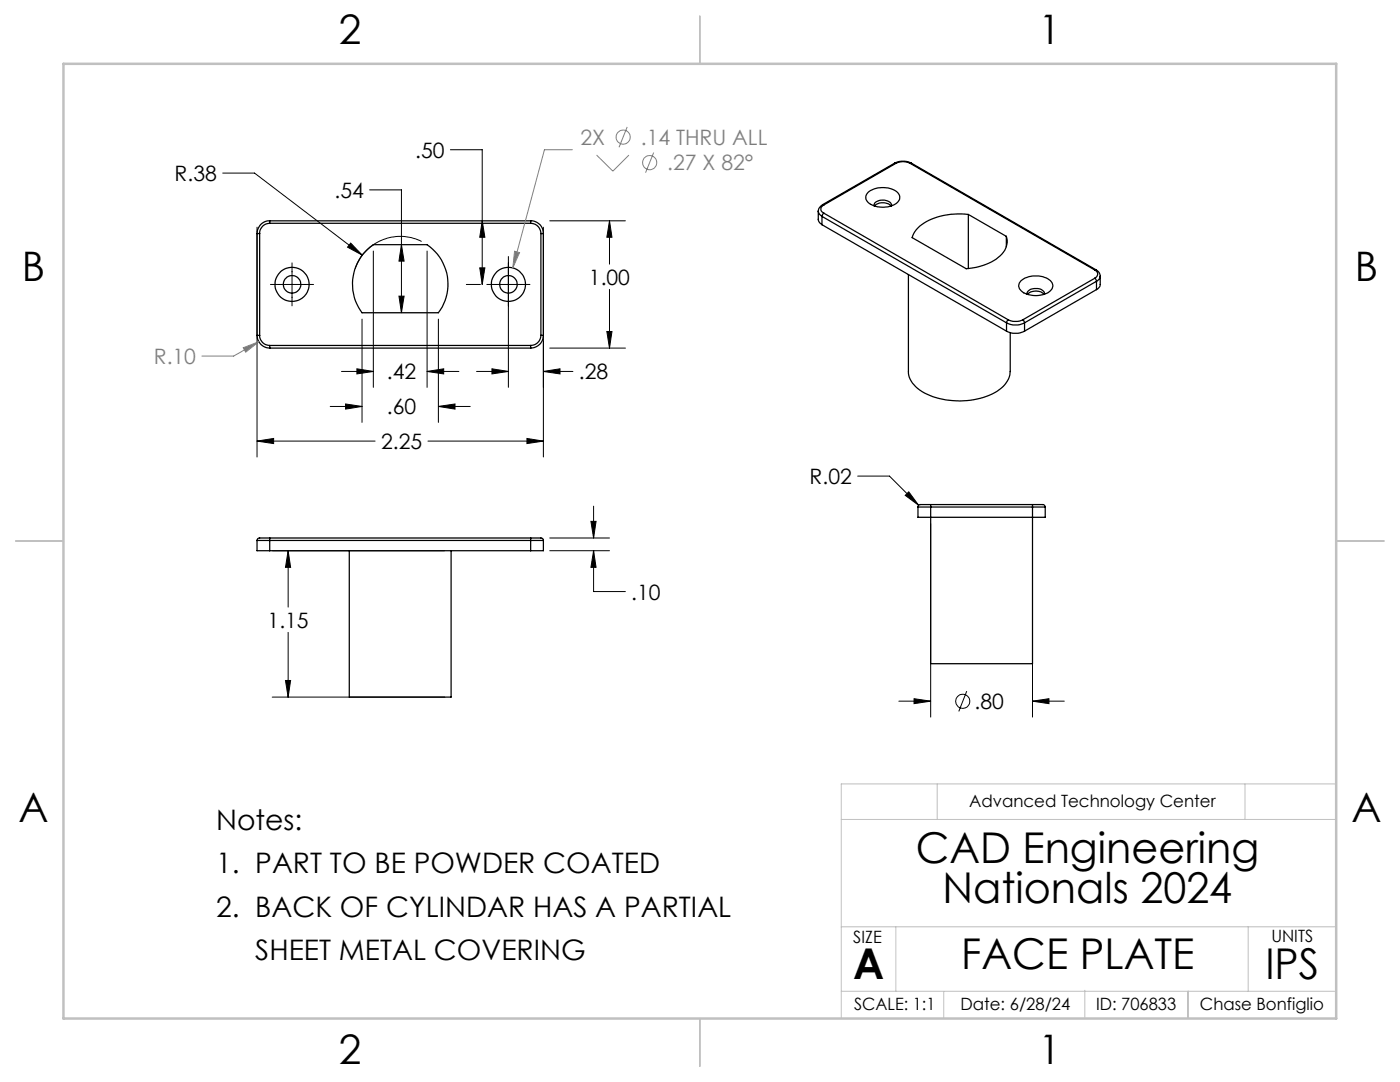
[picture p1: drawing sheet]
<svg xmlns="http://www.w3.org/2000/svg" width="279mm" height="216mm" viewBox="0 0 279 216" stroke-linecap="round" stroke-linejoin="round" font-family="sans-serif">
<g fill="none" stroke="#000" stroke-width=".25">
<path d="M173.2 38.4a4.8 4.8 0 0 1 6.1 .2 1.48 1.48 0 0 1-1 2.3 4.9 4.9 0 0 1-5.2-.7 1.29 1.29 0 0 1 .1-1.8zM178.5 32.6a3.8 3.8 0 0 1 3.4 0M178.5 32.6h.3M178.5 32.6l-14.4 8.3M178.8 32.6a3.1 3.1 0 0 1 2.8 0M178.8 32.6l-14.4 8.3M181.6 32.6l36.9 21.3M181.9 32.6h-.3M181.9 32.6l36.8 21.2M51.3 46.6h.5M51.3 46.6v20.3M51.8 46.6v20.3"/>
<path d="M53.8 44.1v.5M53.8 44.6a1.99 1.99 0 0 0-2 2M53.8 44.1a2.51 2.51 0 0 0-2.5 2.5M53.8 44.6h52.1M53.8 44.1h52.1M72.9 50.2l1.6-1.4h10.7a9.5 9.5 0 0 1 2.3 13.6h-15.3a9.5 9.5 0 0 1 .7-12.2zM105.9 44.1v.5M105.9 44.6a2.05 2.05 0 0 1 2.1 2M105.9 44.1a2.51 2.51 0 0 1 2.5 2.5M108 46.6h.4M108 46.6v20.3M108.4 46.6v20.3"/>
<path d="M163.3 42.1v1.8l.2 .4 .5 .5M163.3 42.1l.2 .6 .5 .5M164 43.2l36.9 21.2M164 43.2v1.6M164 44.8l36.9 21.3M164.1 40.9l-.6 .6-.2 .6M164.1 40.9h.3M164.4 40.9a.87 .87 0 0 0-.6 .8 .87 .87 0 0 0 .6 .8M164.4 42.5l-.4 .7M164.4 42.5l36.8 21.3M174.4 41.1a1.38 1.38 0 0 1 1.8-1.2 1.36 1.36 0 0 1 1.7 1.2M174.5 41.1a2.48 2.48 0 0 1 3.3 0"/>
<path d="M181.3 54.8v19.3a5.2 5.2 0 0 0 3.2 4.3 15.6 15.6 0 0 0 14.9-.6 4.7 4.7 0 0 0 2.2-3.7v-7.7M193.3 42.8a12.8 12.8 0 0 0-10.1 2.7l-.8 1.1-.4 .8 10.8 6.2a10.1 10.1 0 0 0 7.7-3.6l.5-1.6-.2-1.2M193.3 42.8l7.5 4.4M193.3 42.8v10.8M200.8 47.2v2M203.8 56a4.9 4.9 0 0 1 6 .2 1.51 1.51 0 0 1-1 2.4 4.8 4.8 0 0 1-5.2-.8 1.25 1.25 0 0 1 .2-1.8zM205 58.7a1.38 1.38 0 0 1 1.8-1.1 1.42 1.42 0 0 1 1.7 1.1M205.1 58.7a2.4 2.4 0 0 1 3.3 0M218.5 53.9a.87 .87 0 0 1 .6 .8 .87 .87 0 0 1-.6 .8M218.5 55.5l.3 .6M218.5 55.5l-14.4 8.3M218.7 53.8a1.45 1.45 0 0 1 .9 1.3"/>
<path d="M218.7 53.8l-.2 .1M218.8 56.1l-14.3 8.3M218.8 56.1v1.7M218.8 57.8l-14.3 8.3M219.6 55.1l-.1 2-.7 .7M219.6 55.1l-.2 .5-.6 .5M51.3 66.9h.5M51.3 66.9a2.58 2.58 0 0 0 2.5 2.6M51.8 66.9a1.99 1.99 0 0 0 2 2M53.8 68.9v.6M53.8 68.9h52.1M53.8 69.5h52.1"/>
<path d="M105.9 68.9v.6M108 66.9a2.05 2.05 0 0 1-2.1 2M108 66.9h.4M108.4 66.9a2.51 2.51 0 0 1-2.5 2.6M200.9 64.4a4 4 0 0 0 3.6 0M200.9 66.1a4 4 0 0 0 3.6 0M200.9 64.4v1.7M201.2 63.8l-.3 .6M201.2 63.8a3.5 3.5 0 0 0 2.9 0M204.1 63.8l.4 .6M204.5 64.4v1.7M51.3 107.8h2.5"/>
<path d="M51.3 107.8v2.1h2.5M53.8 107.4h-2a.49 .49 0 0 0-.5 .4M53.8 107.4v.4M53.8 109.9h52.1M53.8 107.8v2.1M53.8 107.8h52.1M53.8 107.4h52.1M69.7 109.9v29.2h20.3v-29.2M105.9 107.8h2.5M105.9 107.4v.4M105.9 107.4h2.2l.3 .2v.2M105.9 107.8v2.1"/>
<path d="M108.4 107.8v2.1h-2.5M183.2 101.2v2h25.4v-2M183.2 101.2h2.5M185.7 100.7v.5M185.7 100.7h-2.1l-.3 .2-.1 .3M185.7 101.2v31.2h20.4v-31.2M185.7 101.2h20.4M185.7 100.7h20.4M206.1 100.7h2a.49 .49 0 0 1 .5 .5M206.1 101.2h2.5M206.1 100.7v.5"/>
<circle cx="58.3" cy="56.7" r="1.76"/>
<circle cx="58.3" cy="56.7" r="3.4"/>
<circle cx="101.5" cy="56.7" r="1.76"/>
<circle cx="101.5" cy="56.7" r="3.4"/>
</g>
<g fill="none" stroke="#808080" stroke-width=".2">
<path d="M114.2 29.9h-5.5l-6.4 23.5M119.1 30.9l3.2 3.2 3.2-3.2M125.2 25.3l-1.7 4.1M130.5 30.4l-1.7 4.1M102.7 50.1l1 .3-1.4 3zM48.5 69.4l3.1-1.2-2.6 2.1zM51.6 68.2l-5 2.8h-6.3"/>
<circle cx="124.4" cy="27.3" r="1.4"/>
<circle cx="129.6" cy="32.4" r="1.41"/>
</g>
<g fill="none" stroke="#000" stroke-width=".2">
<path d="M44.4 34.5h6.4l21.5 16.4M73.8 37.9h6.3v24.5M89.9 29.9h6.3v26.9M51.3 45.3v45.9M54 56.8h8.6M58.3 52.5v8.5M70 48.5l2.3 2.4-2.9-1.6zM74.5 50.1v27.2M79.6 59.1h1l-.5 3.3zM80.1 48.8l.5 3.3h-1zM84.1 48.2a9.5 9.5 0 0 0-13.2 5.4M85.2 50.1v27.2"/>
<path d="M93.1 56.8h2.8M95.7 53.4h1.1l-.6 3.4zM96.2 44.1l.6 3.2h-1.1zM97.2 56.8h8.6M101.5 51.2v26.1M108.4 45.3v45.9M109.7 44.1h15.1M121.6 44.1l.5 3.2h-1zM121.6 44.1v8.6M121.6 57.7v11.8M68.2 74.1h6.3M71.2 73.6l3.3 .5-3.3 .5z"/>
<path d="M72.2 63.7v20.6M85.2 74.1l3.3-.5v1zM85.2 74.1h6.4M87.5 63.7v20.6M95.1 74.1h6.4M98.2 73.6l3.3 .5-3.3 .5zM108.4 74.1l3.4-.5v1zM108.4 74.1h5.9M109.7 69.5h15.1M121.1 66.1h1l-.5 3.4zM51.3 88h23.6M51.3 88l3.3-.5v1z"/>
<path d="M65.9 81.1h6.3M69 80.6l3.2 .5-3.2 .5zM85.4 88h23M87.5 81.1l3.3-.5v1zM87.5 81.1h6.3M105.2 87.5l3.2 .5-3.2 .5zM171.2 95h6.3l5.8 5.8M180.7 98.8l.7-.7 1.9 2.7zM54.3 109.9h34.5M57.5 109.9l.5 3.3h-1zM57.5 109.9v11.2M109.7 109.9h11.9"/>
<path d="M109.7 107.4h11.9M117.9 104h1.1l-.5 3.4zM118.5 109.9l.5 3.3h-1.1zM118.5 109.9v8.1h6.3M118.5 101v6.4M185.7 104.5v38.6M206.1 104.5v38.6M54.3 139.1h34.5M57 135.8h1l-.5 3.3zM57.5 126.2v12.9M179.4 139.9h6.3M182.4 139.4l3.3 .5-3.3 .5z"/>
<path d="M192.9 137.9l-1.6 4.1M206.1 139.9l3.2-.5v1zM206.1 139.9h6.3"/>
<circle cx="192.1" cy="139.9" r="1.41"/>
</g>
<path d="M187 156.4v7.1M248.5 156.4v7.1M266.7 156.4h-98.8v46.8M167.9 163.5h98.8M167.9 197.8h98.8M167.9 184.9h98.8M178.8 184.9v12.9M188.3 197.8v5.4M216.5 197.6v5.4M237 197.8v5.4M237.1 197.7v5.5M249.1 184.9v12.9" fill="none" stroke="#c0c0c0" stroke-width=".2"/>
<path d="M139.7 3.2v9.5M3.1 107.9h9.6M266.7 107.9h9.5M139.7 203.2v9.6" fill="none" stroke="#c0c0c0" stroke-width=".25"/>
<path d="M12.7 12.7h254v190.5h-254z" fill="none" stroke="#c0c0c0" stroke-width=".5"/>
<path d="M118.5 109.9l.5 3.3h-1.1zM117.9 104h1.1l-.5 3.4zM57.5 109.9l.5 3.3h-1zM57 135.8h1l-.5 3.3zM51.3 88l3.3-.5v1zM105.2 87.5l3.2 .5-3.2 .5zM121.6 44.1l.5 3.2h-1zM121.1 66.1h1l-.5 3.4zM98.2 73.6l3.3 .5-3.3 .5zM108.4 74.1l3.4-.5v1zM95.7 53.4h1.1l-.6 3.4zM96.2 44.1l.6 3.2h-1.1zM85.2 74.1l3.3-.5v1zM71.2 73.6l3.3 .5-3.3 .5zM87.5 81.1l3.3-.5v1zM69 80.6l3.2 .5-3.2 .5zM70 48.5l-.6 .8 2.9 1.6zM79.6 59.1h1l-.5 3.3zM80.1 48.8l.5 3.3h-1zM206.1 139.9l3.2-.5v1zM182.4 139.4l3.3 .5-3.3 .5zM181.4 98.1l-.7 .7 2.6 2z" fill="#000"/>
<path d="M48.5 69.4l.5 .9 2.6-2.1zM102.7 50.1l-.4 3.3 1.4-3z" fill="#808080"/>
<g font-size="8.5">
<text x="182.7" y="172.1">CAD Engineering</text>
<text x="188.1" y="180.2">Nationals 2024</text>
<text x="170.3" y="195.4">A</text>
<text x="191.8" y="193.4">FACE PLATE</text>
<text x="252.5" y="195.4">IPS</text>
</g>
<g font-size="8.1">
<text x="67.6" y="8.9">2</text>
<text x="207.3" y="8.9">1</text>
<text x="4.4" y="56.2">B</text>
<text x="270.4" y="56.2">B</text>
<text x="3.7" y="164.1">A</text>
<text x="269.7" y="164.1">A</text>
<text x="67.6" y="212.4">2</text>
<text x="207.3" y="212.4">1</text>
</g>
<g font-size="5.6">
<text x="43.1" y="165.6">Notes:</text>
<text x="43.1" y="174.2">1. PART TO BE POWDER COATED</text>
<text x="43.1" y="182.9">2. BACK OF CYLINDAR HAS A PARTIAL</text>
<text x="50.9" y="191.5">SHEET METAL COVERING</text>
</g>
<g font-size="4.2" fill="#808080">
<text x="115.8" y="28.9">2X</text>
<text x="127.9" y="28.9">.14 THRU ALL</text>
<text x="133.2" y="34">.27 X 82°</text>
<text x="30.7" y="72.6">R.10</text>
</g>
<g font-size="4.2">
<text x="82.9" y="31.5">.50</text>
<text x="34.8" y="36.1">R.38</text>
<text x="66.8" y="39.5">.54</text>
<text x="117.5" y="56.8">1.00</text>
<text x="77.2" y="75.7">.42</text>
<text x="115.5" y="75.7">.28</text>
<text x="77.2" y="82.7">.60</text>
<text x="76" y="89.6">2.25</text>
<text x="161.6" y="96.6">R.02</text>
<text x="126" y="119.6">.10</text>
<text x="53.4" y="125.3">1.15</text>
<text x="194.5" y="141.5">.80</text>
</g>
<g font-size="3.4">
<text x="193.4" y="161">Advanced Technology Center</text>
<text x="170.3" y="188.1">SIZE</text>
<text x="253.7" y="188">UNITS</text>
<text x="170.4" y="201.5">SCALE: 1:1</text>
<text x="191.7" y="201.5">Date: 6/28/24</text>
<text x="218.7" y="201.5">ID: 706833</text>
<text x="239.5" y="201.5">Chase Bonfiglio</text>
</g>
</svg>
